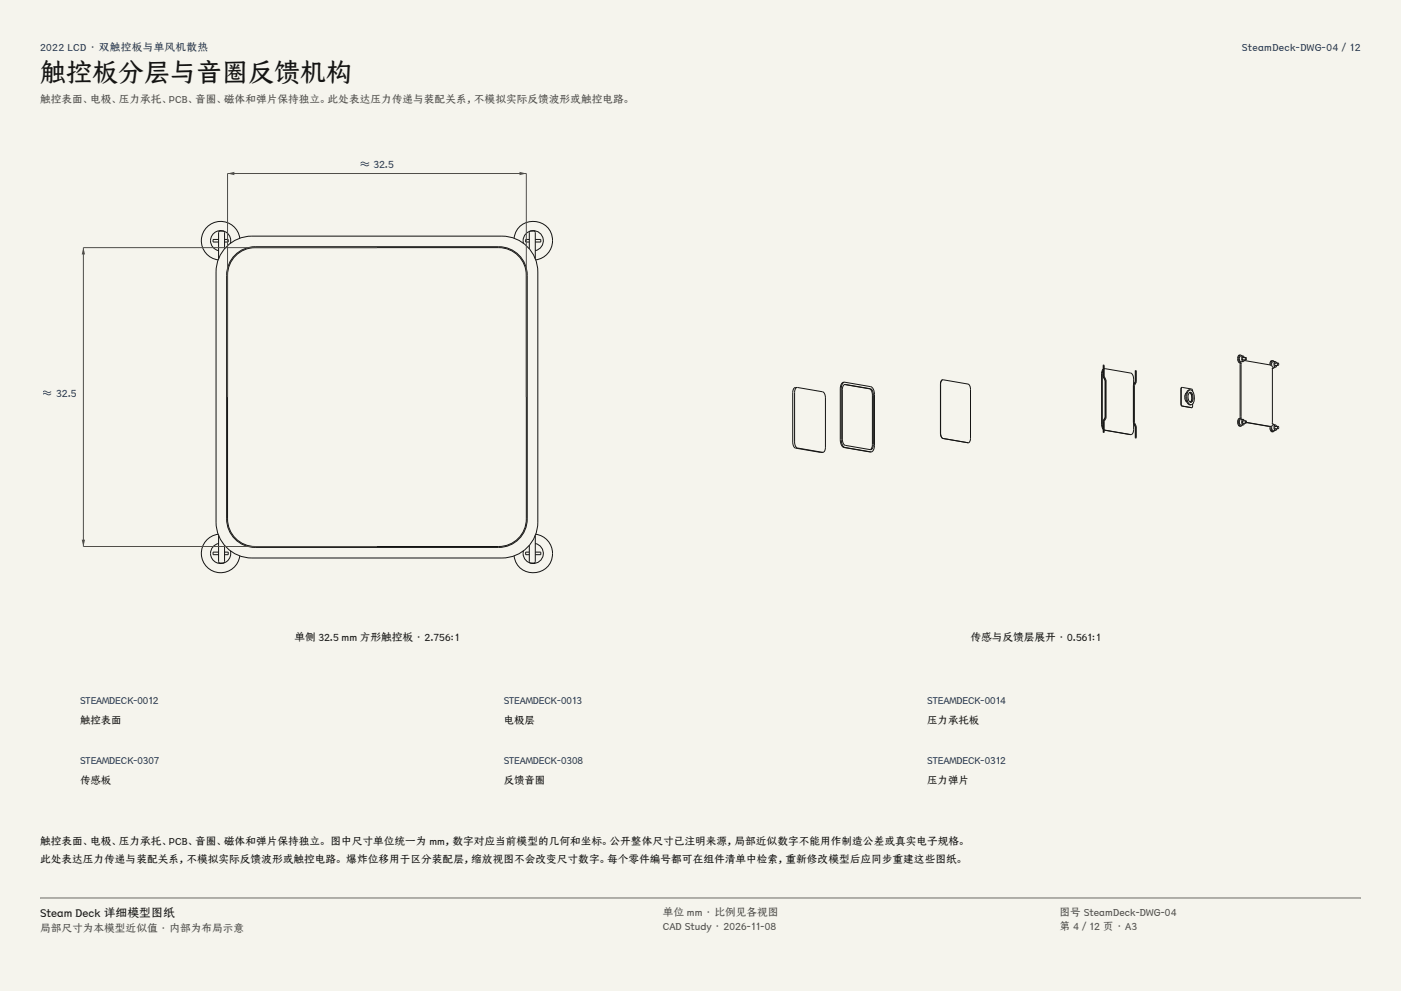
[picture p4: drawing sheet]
<svg xmlns="http://www.w3.org/2000/svg" width="420mm" height="297mm" viewBox="0 0 420 297" stroke-linecap="round" stroke-linejoin="round" font-family="sans-serif">
<g fill="#f5f4ed">
<path d="M0 0h420v297h-420z"/>
<path d="M12 12h396v275h-396z"/>
</g>
<g fill="none" stroke="#141413" stroke-width=".3">
<path d="M65.5 71.8h-1.6v.7h1.6M67.3 74.6v-5.1l-.4-.2h-1.2l-.2 .4v7.9M67.3 71.8h1.1v.7h-1.1M67.5 74.4a10.7 10.7 0 0 1 8-3.6h75a10.7 10.7 0 0 1 10.7 10.7v75a10.7 10.7 0 0 1-10.7 10.7h-75a10.7 10.7 0 0 1-10.7-10.7v-75a10.7 10.7 0 0 1 2.7-7.1zM69.1 72.9a3 3 0 0 0-2.2-3.7 3 3 0 0 0-3.7 2.3 3 3 0 0 0 2.3 3.6M70.4 76.4a8.5 8.5 0 0 1 6.1-2.5h73a8.5 8.5 0 0 1 8.6 8.6v73a8.5 8.5 0 0 1-8.6 8.6h-73a8.5 8.5 0 0 1-8.6-8.6v-73a8.5 8.5 0 0 1 2.5-6.1zM70.6 76.6a8.2 8.2 0 0 1 5.9-2.4h73a8.3 8.3 0 0 1 8.3 8.3v73a8.3 8.3 0 0 1-8.3 8.3h-73a8.3 8.3 0 0 1-8.3-8.3v-73a8.2 8.2 0 0 1 2.4-5.9zM71.9 71.4a5.8 5.8 0 0 0-6-5 5.8 5.8 0 0 0-5.5 5.5 5.8 5.8 0 0 0 5 6M154.1 71.4a5.8 5.8 0 0 1 6-5.1 5.8 5.8 0 0 1 5.6 5.6 5.8 5.8 0 0 1-5.1 6M156.9 72.9a3 3 0 0 1 2.2-3.7 3 3 0 0 1 3.7 2.3 3 3 0 0 1-2.3 3.6M158.7 74.6v-5.1l.4-.2h1.2l.2 .4v7.9M158.7 71.8h-1.1v.7h1.1"/>
<path d="M160.5 71.8h1.6v.7h-1.6M65.4 160.1a5.8 5.8 0 0 0-5 6 5.8 5.8 0 0 0 5.5 5.5 5.8 5.8 0 0 0 6-5M65.5 160.4v7.9l.2 .4h1.2l.4-.2v-5.1M65.5 162.9a3 3 0 0 0-2.3 3.6 3 3 0 0 0 3.7 2.3 3 3 0 0 0 2.2-3.7M65.5 165.5h-1.6v.7h1.6M67.3 165.5h1.1v.7h-1.1M158.7 165.5h-1.1v.7h1.1M160.5 160.4v7.9l-.2 .4h-1.2l-.4-.2v-5.1M160.5 162.9a3 3 0 0 1 2.3 3.6 3 3 0 0 1-3.7 2.3 3 3 0 0 1-2.2-3.7M160.5 165.5h1.6v.7h-1.6M160.6 160.1a5.8 5.8 0 0 1 5.1 6 5.8 5.8 0 0 1-5.6 5.6 5.8 5.8 0 0 1-6-5.1"/>
</g>
<path d="M68.2 119v-67h89.6v67" fill="none" stroke="#504e49" stroke-width=".3"/>
<g fill="#504e49">
<path d="M68.2 52l2.1-.5v1z"/>
<path d="M155.7 51.5l2.1 .5-2.1 .5z"/>
</g>
<path d="M113 74.2h-88v89.6h88" fill="none" stroke="#504e49" stroke-width=".3"/>
<g fill="#504e49">
<path d="M25 74.2l.5 2.1h-1z"/>
<path d="M24.5 161.7h1l-.5 2.1z"/>
</g>
<g fill="none" stroke="#141413" stroke-width=".3">
<path d="M239 116.1l-1 .4-.4 1.2v14.8l.2 1 .7 .8 8.2 1.3M239 116.1l7.6 1.3 .7 .8 .2 1v14.8l-.3 1.3-.5 .3M239 116.1l-.7 .7-.1 .9v14.7l.2 1.1 .7 .8 7.6 1.3M253 115.3l7.9 1.2 .8 .8 .1 1.1v14.8l-.1 .9-.4 .6-7.9-1.2-.7-.9-.2-1v-14.8l.2-.9zM253.2 115.2l7.5 1.3 .7 .9 .1 1v14.8l-.2 1.2-.4 .4M253.2 114.6a1.54 1.54 0 0 0-1.3 2v15.1l.3 1.6 .8 .8 8.2 1.3M253.2 114.6l7.8 1.3 .8 .8 .4 1.6-.1 15.8a1.4 1.4 0 0 1-.9 1.3M253.2 114.6a1.66 1.66 0 0 0-1 1.9v15.2l.3 1.6 .8 .8 7.9 1.3M282 115.1l-.1 14.7 .3 1.3 .5 .3 7.5 1.3M282.6 113.8a1.2 1.2 0 0 0-.7 1.3M282.6 113.8h.1M282.6 113.8l7.6 1.3 .4 .4 .3 1.2v14.7a1.2 1.2 0 0 1-.6 1.3"/>
<path d="M282.6 113.8a1.2 1.2 0 0 0-.6 1.3M330.7 110.6l-.3 .6-.2 .8v15.1l.5 1.6M330.7 110.8l-.2 1.2v15.1l.2 1.3M330.8 109.4v3.4M330.8 109.4h.1M330.8 112.8l.5 1.3M330.9 109.4v3.4M330.9 109.4h.1M330.9 109.4h-.1M330.9 109.4l.1 3.3 .5 1.3M330.9 112.8h.1M330.9 112.8l.5 1.3"/>
<path d="M330.9 112.8h-.1M331.2 110.5l7.8 1.3 .5 .4a4.9 4.9 0 0 1 .3 3.1M331.2 110.5h-.2M331.3 114.1v11M331.4 114.1h-.1M331.4 114.1v11M331.5 114h.1M331.5 114v11.2M339.8 115.4v11.3M339.8 115.4h.1M339.8 115.3v.1M339.9 115.4v11.3"/>
<path d="M339.9 115.4h.1M339.9 115.4h-.1M340.3 114.4l-.5 .9M340.4 111.1l-.1 3.3M340.4 111.1h.1M340.4 114.4l-.5 1M340.4 114.4h-.1M340.5 111.1l-.1 3.3M340.5 111.1h.1M340.5 111.1h-.1M340.5 111.1l.1 3.4M340.6 114.5l-.5 1.1v11l.5 1.2"/>
<path d="M340.6 114.5h.1M354.3 116.1l-.3 .5 .1 5 3.2 .6M354.3 116.1h.1M354.4 116.1l2.9 .5 .2 .7M354.4 116.1l-.3 .5v4.5l.3 .6M354.4 116.1h-.1M355.7 117.8a1.95 1.95 0 0 0 .1 2.7M356.5 117.7a1.77 1.77 0 0 1 .2 2.8M356.6 117.6h.2a1.87 1.87 0 0 1 .2 3 1.98 1.98 0 0 1-.4-3zM356.7 117.6a2.08 2.08 0 0 1 .2 3M356.8 116.8a1.58 1.58 0 0 0-1.3 2.1l.2 1.2a1.3 1.3 0 0 0 1.3 1.2M356.8 116.8a2.89 2.89 0 0 0-.4 4.2l.6 .3"/>
<path d="M356.8 116.8a2.66 2.66 0 0 1 1.2 3.3l-.5 1-.5 .2M371.8 108.8v16.6M371.8 106.4a1.27 1.27 0 0 0-.9 1.1 1.27 1.27 0 0 0 .8 1.3h.3M371.8 106.4a1.46 1.46 0 0 0 .2 2.4M371.8 106.4l.5 .3M372 108.8l.1 16.7-.3-.1M372.6 106.7h-.7a1.04 1.04 0 0 0 .1 1.7h.7M372.6 106.7a1.04 1.04 0 0 0 .1 1.7M372.6 106.7l.4 .5M372.8 107.2l-.1-.1a.39 .39 0 0 0-.3 .4 .39 .39 0 0 0 .4 .4M373 108l7.7 1.4M373.1 107.9l-.4 .5"/>
<path d="M373.5 107.1l.2 .4-.2 .3M373.5 107.1l-.2 .4 .2 .3M373.5 107.1l-1 .1M373.5 107.8l-.9 .1M381.5 108.1a.94 .94 0 0 0-.8 1.3M381.5 108.1l-.4 .3-.1 1.1-.3-.1M381.5 108.1l.5 .3M381.7 110.4l-.3-.1 .1 16.7M381.7 110.4h-.3M382.1 110l-.4 .4M382.3 108.3l-.7 .1a1.04 1.04 0 0 0 .1 1.7l.7-.1M382.3 108.3a1.04 1.04 0 0 0 .1 1.7"/>
<path d="M382.3 108.3l.4 .5M382.4 108.8a.39 .39 0 0 0-.3 .4 .39 .39 0 0 0 .4 .3M382.7 109.5l-.3 .5M383.2 108.8l.2 .4-.2 .3M383.2 108.8l-.2 .3 .2 .4M383.2 108.8h-1M383.2 109.5h-1M290.2 132.7h.1M290.3 132.7h-.1M330.8 126.2l.1 3.4M330.8 126.2h.1M330.9 126.2h-.1"/>
<path d="M330.9 126.2h.1M330.9 129.6h.1M331 129.6h.1M331 129.6h-.1M331 128.9l8.1 1.3M331 128.8l8.1 1.4M331.3 125.1l-.5 1.1M331.4 125.1l-.5 1M331.4 125.1h-.1M331.5 125.2h.1M331.5 125.2l-.5 1.1v3.3M339.8 126.7l.5 1.2"/>
<path d="M339.8 126.7h.1M339.8 126.9a4.8 4.8 0 0 1-.3 3l-.4 .3M339.9 126.7l.5 1.2M339.9 126.7h.1M339.9 126.7h-.1M340.3 127.9l.2 3.3M340.4 127.9l.1 3.3M340.4 127.9h-.1M340.5 131.2h.1M340.6 127.8h.1M340.6 127.8v3.4M340.6 131.2h.1"/>
<path d="M340.6 131.2h-.1M357.1 122.2h.1M357.2 122.2h.1M357.3 122.2h.1M357.3 122.2h-.1M357.5 121.1v.8l-.2 .3M371.8 125.4a1.27 1.27 0 0 0-.9 1.1 1.27 1.27 0 0 0 .8 1.3l.3-.1M371.8 125.4a1.46 1.46 0 0 0 .2 2.3M372.4 127.4l-.4 .3M372.6 125.7h-.7a1.04 1.04 0 0 0 .1 1.7h.7M372.6 125.7a1.04 1.04 0 0 0 .1 1.7M372.6 125.7l.4 .4"/>
<path d="M372.8 126.2l-.1-.1a.39 .39 0 0 0-.3 .4 .39 .39 0 0 0 .4 .4M373.1 126.8l-.4 .6M373.5 126.1l.2 .4-.2 .3M373.5 126.1l-.2 .4 .2 .3M373.5 126.1l-1 .1M373.5 126.8l-.9 .1M373.7 126.6l7 1.2M380.7 127.8v.3a1 1 0 0 0 1 1.3M380.7 127.8h.1M380.8 127.8h-.4M380.8 127.8l.2-.1v.4a1.14 1.14 0 0 0 .7 1.3M381.5 127l.5 .4"/>
<path d="M381.5 127h-.1M382.1 129l-.4 .4M382.3 127.3l-.7 .1a1.04 1.04 0 0 0 .1 1.7l.7-.1M382.3 127.3a1.04 1.04 0 0 0 .1 1.7M382.3 127.3l.4 .5M382.4 127.8a.39 .39 0 0 0-.3 .4 .39 .39 0 0 0 .4 .3M382.7 128.5l-.3 .5M383.2 127.8l.2 .4-.2 .3M383.2 127.8l-.2 .3 .2 .4M383.2 127.8h-1M383.2 128.5h-1"/>
</g>
<path d="M12 269.3h396zM12 269h396v.3h-396z" fill-rule="evenodd" fill="#504e49"/>
<text font-size="7.8" fill="#141413" x="12" y="24.7">触控板分层与音圈反馈机构</text>
<text font-size="3.5" fill="#141413" x="12" y="274.9">Steam Deck 详细模型图纸</text>
<g font-size="3.2" fill="#1b365d">
<text x="12" y="15.3">2022 LCD · 双触控板与单风机散热</text>
<text x="372.3" y="15.3">SteamDeck-DWG-04 / 12</text>
<text x="107.9" y="50.4">≈ 32.5</text>
<text x="12.9" y="119">≈ 32.5</text>
</g>
<g font-size="3.2" fill="#504e49">
<text x="12" y="30.9">触控表面、电极、压力承托、PCB、音圈、磁体和弹片保持独立。此处表达压力传递与装配关系，不模拟实际反馈波形或触控电路。</text>
<text x="198.7" y="274.5">单位 mm · 比例见各视图</text>
<text x="317.6" y="274.5">图号 SteamDeck-DWG-04</text>
<text x="12" y="279.3">局部尺寸为本模型近似值 · 内部为布局示意</text>
<text x="198.7" y="278.8">CAD Study · 2026-11-08</text>
<text x="317.6" y="278.8">第 4 / 12 页 · A3</text>
</g>
<g font-size="3.2" fill="#141413">
<text x="88.3" y="192">单侧 32.5 mm 方形触控板 · 2.756:1</text>
<text x="290.9" y="192">传感与反馈层展开 · 0.561:1</text>
<text x="12" y="253.3">触控表面、电极、压力承托、PCB、音圈、磁体和弹片保持独立。 图中尺寸单位统一为 mm，数字对应当前模型的几何和坐标。公开整体尺寸已注明来源，局部近似数字不能用作制造公差或真实电子规格。</text>
<text x="12" y="258.6">此处表达压力传递与装配关系，不模拟实际反馈波形或触控电路。 爆炸位移用于区分装配层，缩放视图不会改变尺寸数字。每个零件编号都可在组件清单中检索，重新修改模型后应同步重建这些图纸。</text>
</g>
<g font-size="3.1" fill="#1b365d">
<text x="24" y="211">STEAMDECK-0012</text>
<text x="151" y="211">STEAMDECK-0013</text>
<text x="278" y="211">STEAMDECK-0014</text>
<text x="24" y="229">STEAMDECK-0307</text>
<text x="151" y="229">STEAMDECK-0308</text>
<text x="278" y="229">STEAMDECK-0312</text>
</g>
<g font-size="3.1" fill="#141413">
<text x="24" y="217">触控表面</text>
<text x="151" y="217">电极层</text>
<text x="278" y="217">压力承托板</text>
<text x="24" y="235">传感板</text>
<text x="151" y="235">反馈音圈</text>
<text x="278" y="235">压力弹片</text>
</g>
</svg>
